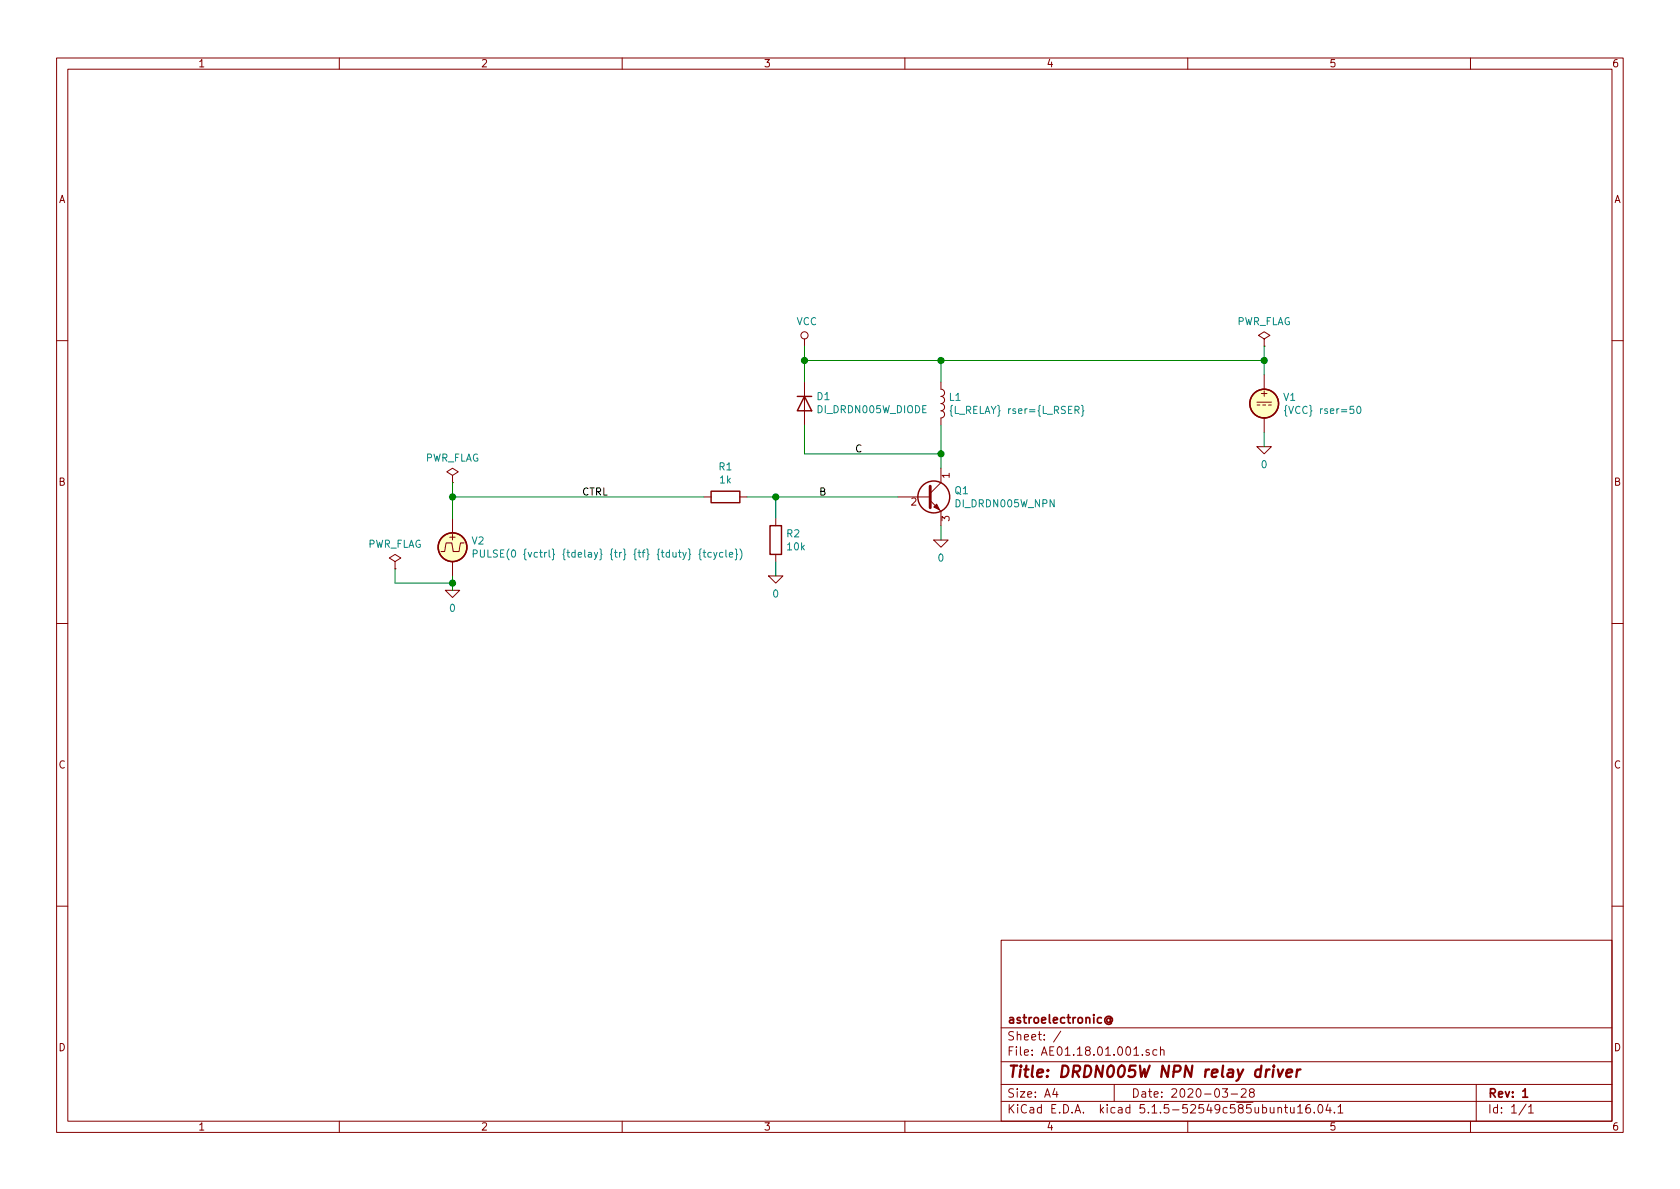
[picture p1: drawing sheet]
EESchema Schematic File Version 4
EELAYER 30 0
EELAYER END
$Descr A4 11693 8268
encoding utf-8
Sheet 1 1
Title "DRDN005W NPN relay driver"
Date "2020-03-28"
Rev "1"
Comp "astroelectronic@"
Comment1 ""
Comment2 ""
Comment3 ""
Comment4 ""
$EndDescr
Wire Wire Line
	5200 3450 5400 3450
Wire Wire Line
	5400 3450 5400 3600
Connection ~ 5400 3450
Wire Wire Line
	4900 3450 3150 3450
Wire Wire Line
	5400 3900 5400 4000
Text Label 5700 3450 0    50   ~ 0
B
Text Label 4050 3450 0    50   ~ 0
CTRL
Wire Wire Line
	6550 3750 6550 3650
Wire Wire Line
	6550 2950 6550 3150
Wire Wire Line
	6550 3150 5600 3150
Wire Wire Line
	5600 3150 5600 2950
Connection ~ 6550 3150
Wire Wire Line
	5600 2400 5600 2500
Wire Wire Line
	5600 2500 6550 2500
Connection ~ 6550 2500
Wire Wire Line
	3150 3350 3150 3450
Wire Wire Line
	3150 4000 3150 4050
Wire Wire Line
	3150 4050 2750 4050
Wire Wire Line
	2750 4050 2750 3950
Connection ~ 3150 4050
Connection ~ 3150 3450
Wire Wire Line
	8800 2400 8800 2500
Wire Wire Line
	8800 3100 8800 3000
Connection ~ 8800 2500
Text Label 5950 3150 0    50   ~ 0
C
Connection ~ 5600 2500
Wire Wire Line
	6550 2500 6550 2650
Wire Wire Line
	5400 3450 6250 3450
Wire Wire Line
	6550 3150 6550 3250
Wire Wire Line
	6550 2500 8800 2500
Wire Wire Line
	3150 4050 3150 4100
Wire Wire Line
	3150 3450 3150 3600
Wire Wire Line
	8800 2500 8800 2600
Wire Wire Line
	5600 2500 5600 2650
$Comp
L Device:Q_NPN_CBE Q1
U 1 1
P 6450 3450
F 0 "Q1" H 6641 3496 50  0000 L CNN
F 1 "DI_DRDN005W_NPN" H 6641 3405 50  0000 L CNN
F 2 "" H 6650 3550 50  0001 C CNN
F 3 "~" H 6450 3450 50  0001 C CNN
F 4 "Q" H 6450 3450 50  0001 C CNN "Spice_Primitive"
F 5 "DI_DRDN005W_NPN" H 6450 3450 50  0001 C CNN "Spice_Model"
F 6 "Y" H 6450 3450 50  0001 C CNN "Spice_Netlist_Enabled"
F 7 "models/DRDN005W.spice.txt" H 6450 3450 50  0001 C CNN "Spice_Lib_File"
	1    6450 3450
	1    0    0    -1  
$EndComp
$Comp
L Simulation_SPICE:DIODE D1
U 1 1
P 5600 2800
F 0 "D1" V 5646 2720 50  0000 R CNN
F 1 "DI_DRDN005W_DIODE" V 5555 2720 50  0000 R CNN
F 2 "" H 5600 2800 50  0001 C CNN
F 3 "~" H 5600 2800 50  0001 C CNN
F 4 "Y" H 5600 2800 50  0001 L CNN "Spice_Netlist_Enabled"
F 5 "D" H 5600 2800 50  0001 L CNN "Spice_Primitive"
F 6 "DI_DRDN005W_DIODE" H 5600 2800 50  0001 C CNN "Spice_Model"
F 7 "models/DRDN005W.spice.txt" H 5600 2800 50  0001 C CNN "Spice_Lib_File"
	1    5600 2800
	0    -1   -1   0   
$EndComp
$Comp
L Device:R R1
U 1 1
P 5050 3450
F 0 "R1" V 5257 3450 50  0000 C CNN
F 1 "1k" V 5166 3450 50  0000 C CNN
F 2 "" V 4980 3450 50  0001 C CNN
F 3 "~" H 5050 3450 50  0001 C CNN
F 4 "R" H 5050 3450 50  0001 C CNN "Spice_Primitive"
F 5 "1k" H 5050 3450 50  0001 C CNN "Spice_Model"
F 6 "Y" H 5050 3450 50  0001 C CNN "Spice_Netlist_Enabled"
	1    5050 3450
	0    -1   -1   0   
$EndComp
$Comp
L Device:R R2
U 1 1
P 5400 3750
F 0 "R2" H 5470 3796 50  0000 L CNN
F 1 "10k" H 5470 3705 50  0000 L CNN
F 2 "" V 5330 3750 50  0001 C CNN
F 3 "~" H 5400 3750 50  0001 C CNN
F 4 "R" H 5400 3750 50  0001 C CNN "Spice_Primitive"
F 5 "10k" H 5400 3750 50  0001 C CNN "Spice_Model"
F 6 "Y" H 5400 3750 50  0001 C CNN "Spice_Netlist_Enabled"
	1    5400 3750
	1    0    0    -1  
$EndComp
$Comp
L Simulation_SPICE:VPULSE V2
U 1 1
P 3150 3800
F 0 "V2" H 3280 3846 50  0000 L CNN
F 1 "PULSE(0 {vctrl} {tdelay} {tr} {tf} {tduty} {tcycle})" H 3280 3755 50  0000 L CNN
F 2 "" H 3150 3800 50  0001 C CNN
F 3 "~" H 3150 3800 50  0001 C CNN
F 4 "Y" H 3150 3800 50  0001 L CNN "Spice_Netlist_Enabled"
F 5 "V" H 3150 3800 50  0001 L CNN "Spice_Primitive"
	1    3150 3800
	1    0    0    -1  
$EndComp
$Comp
L Simulation_SPICE:VDC V1
U 1 1
P 8800 2800
F 0 "V1" H 8930 2846 50  0000 L CNN
F 1 "{VCC} rser=50" H 8930 2755 50  0000 L CNN
F 2 "" H 8800 2800 50  0001 C CNN
F 3 "~" H 8800 2800 50  0001 C CNN
F 4 "Y" H 8800 2800 50  0001 L CNN "Spice_Netlist_Enabled"
F 5 "V" H 8800 2800 50  0001 L CNN "Spice_Primitive"
	1    8800 2800
	1    0    0    -1  
$EndComp
$Comp
L power:PWR_FLAG #FLG01
U 1 1
P 8800 2400
F 0 "#FLG01" H 8800 2475 50  0001 C CNN
F 1 "PWR_FLAG" H 8800 2573 50  0000 C CNN
F 2 "" H 8800 2400 50  0001 C CNN
F 3 "~" H 8800 2400 50  0001 C CNN
	1    8800 2400
	1    0    0    -1  
$EndComp
$Comp
L pspice:0 #GND01
U 1 1
P 8800 3100
F 0 "#GND01" H 8800 3000 50  0001 C CNN
F 1 "0" H 8800 2977 50  0000 C CNN
F 2 "" H 8800 3100 50  0001 C CNN
F 3 "~" H 8800 3100 50  0001 C CNN
	1    8800 3100
	1    0    0    -1  
$EndComp
$Comp
L Device:L L1
U 1 1
P 6550 2800
F 0 "L1" H 6602 2846 50  0000 L CNN
F 1 "{L_RELAY} rser={L_RSER}" H 6602 2755 50  0000 L CNN
F 2 "" H 6550 2800 50  0001 C CNN
F 3 "~" H 6550 2800 50  0001 C CNN
F 4 "Y" H 6550 2800 50  0001 C CNN "Spice_Netlist_Enabled"
F 5 "L" H 6550 2800 50  0001 C CNN "Spice_Primitive"
	1    6550 2800
	1    0    0    -1  
$EndComp
$Comp
L power:VCC #PWR01
U 1 1
P 5600 2400
F 0 "#PWR01" H 5600 2250 50  0001 C CNN
F 1 "VCC" H 5617 2573 50  0000 C CNN
F 2 "" H 5600 2400 50  0001 C CNN
F 3 "" H 5600 2400 50  0001 C CNN
	1    5600 2400
	1    0    0    -1  
$EndComp
$Comp
L pspice:0 #GND02
U 1 1
P 6550 3750
F 0 "#GND02" H 6550 3650 50  0001 C CNN
F 1 "0" H 6550 3627 50  0000 C CNN
F 2 "" H 6550 3750 50  0001 C CNN
F 3 "~" H 6550 3750 50  0001 C CNN
	1    6550 3750
	1    0    0    -1  
$EndComp
$Comp
L pspice:0 #GND03
U 1 1
P 5400 4000
F 0 "#GND03" H 5400 3900 50  0001 C CNN
F 1 "0" H 5400 3877 50  0000 C CNN
F 2 "" H 5400 4000 50  0001 C CNN
F 3 "~" H 5400 4000 50  0001 C CNN
	1    5400 4000
	1    0    0    -1  
$EndComp
$Comp
L power:PWR_FLAG #FLG02
U 1 1
P 3150 3350
F 0 "#FLG02" H 3150 3425 50  0001 C CNN
F 1 "PWR_FLAG" H 3150 3523 50  0000 C CNN
F 2 "" H 3150 3350 50  0001 C CNN
F 3 "~" H 3150 3350 50  0001 C CNN
	1    3150 3350
	1    0    0    -1  
$EndComp
$Comp
L pspice:0 #GND04
U 1 1
P 3150 4100
F 0 "#GND04" H 3150 4000 50  0001 C CNN
F 1 "0" H 3150 3977 50  0000 C CNN
F 2 "" H 3150 4100 50  0001 C CNN
F 3 "~" H 3150 4100 50  0001 C CNN
	1    3150 4100
	1    0    0    -1  
$EndComp
$Comp
L power:PWR_FLAG #FLG03
U 1 1
P 2750 3950
F 0 "#FLG03" H 2750 4025 50  0001 C CNN
F 1 "PWR_FLAG" H 2750 4123 50  0000 C CNN
F 2 "" H 2750 3950 50  0001 C CNN
F 3 "~" H 2750 3950 50  0001 C CNN
	1    2750 3950
	1    0    0    -1  
$EndComp
$EndSCHEMATC
